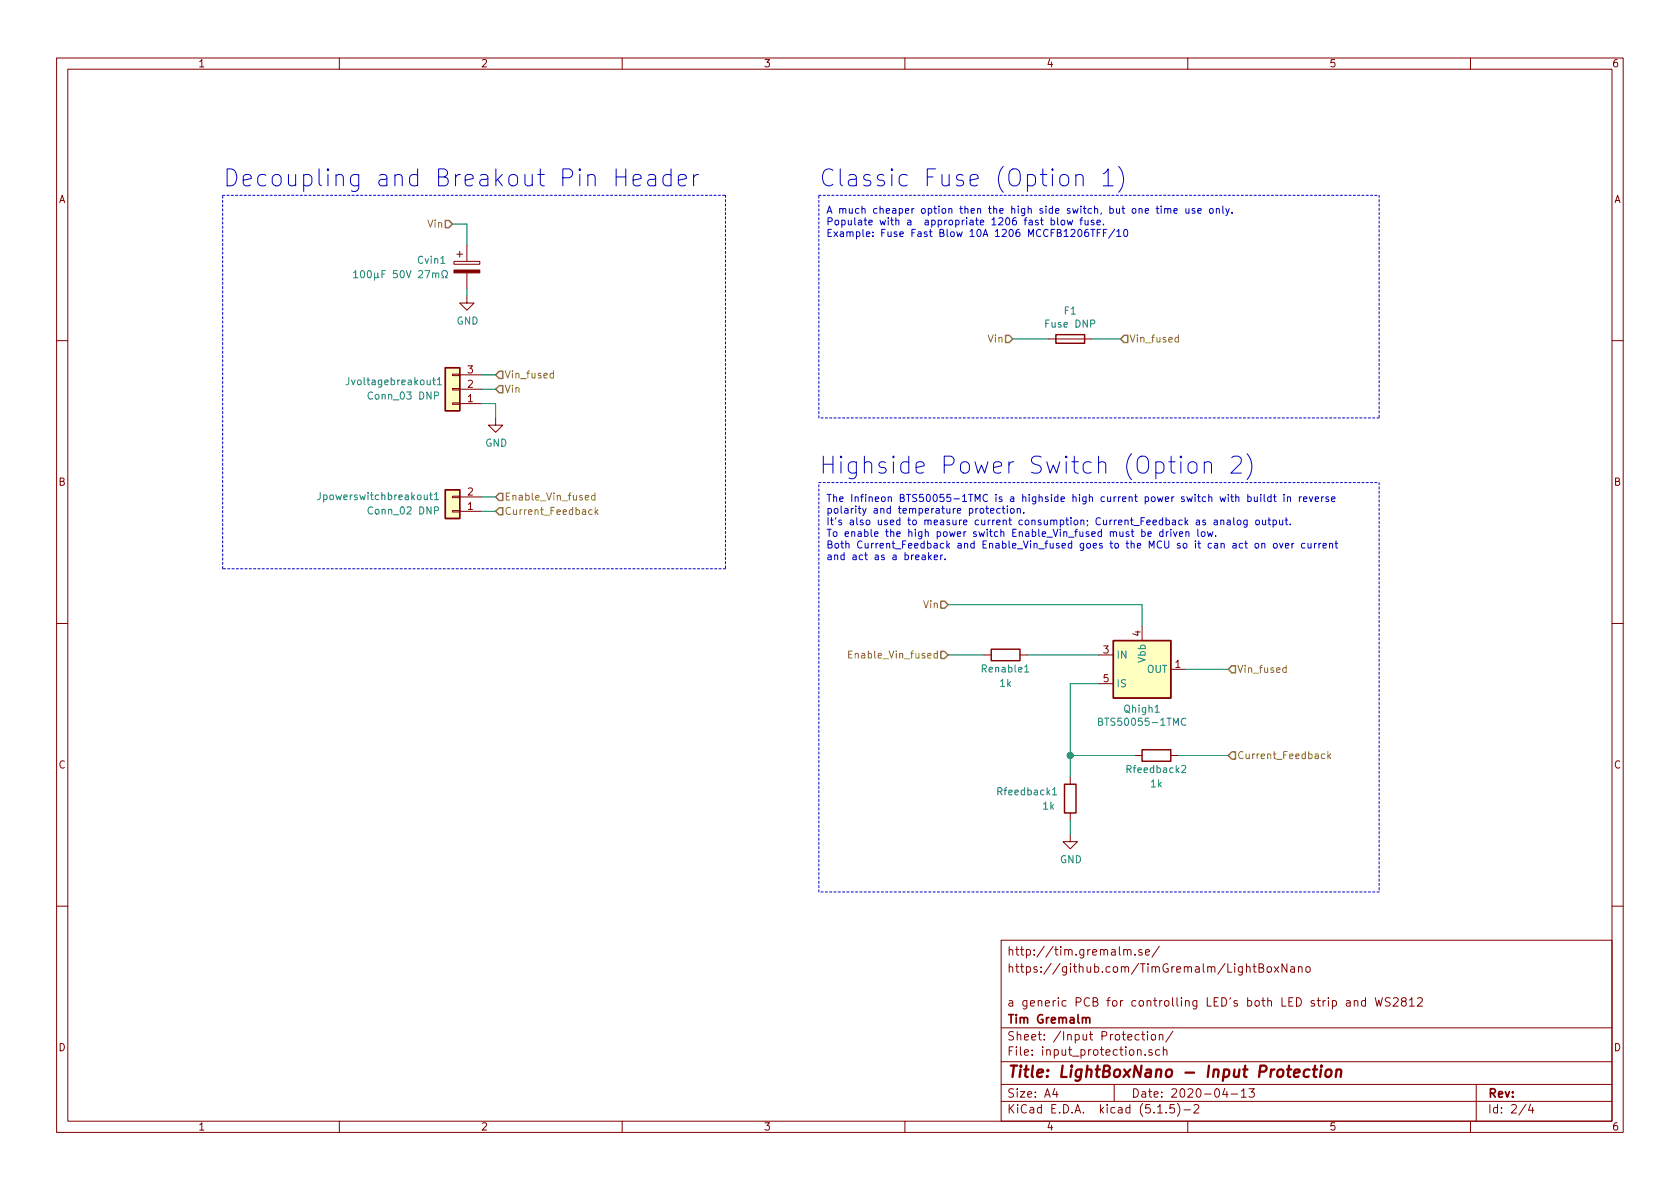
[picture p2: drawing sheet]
EESchema Schematic File Version 4
EELAYER 30 0
EELAYER END
$Descr A4 11693 8268
encoding utf-8
Sheet 2 4
Title "LightBoxNano - Input Protection"
Date "2020-04-13"
Rev ""
Comp "Tim Gremalm"
Comment1 "a generic PCB for controlling LED's both LED strip and WS2812"
Comment2 ""
Comment3 "https://github.com/TimGremalm/LightBoxNano"
Comment4 "http://tim.gremalm.se/"
$EndDescr
Text Notes 5750 1650 0    50   ~ 0
A much cheaper option then the high side switch, but one time use only.\nPopulate with a  appropriate 1206 fast blow fuse.\nExample: Fuse Fast Blow 10A 1206 MCCFB1206TFF/10
Text Notes 5700 1300 0    118  ~ 0
Classic Fuse (Option 1)
Wire Notes Line
	5700 2900 5700 1350
Wire Notes Line
	9600 2900 5700 2900
Wire Notes Line
	9600 1350 9600 2900
Wire Notes Line
	5700 1350 9600 1350
Text Notes 5750 3900 0    50   ~ 0
The Infineon BTS50055-1TMC is a highside high current power switch with buildt in reverse\npolarity and temperature protection.\nIt's also used to measure current consumption; Current_Feedback as analog output.\nTo enable the high power switch Enable_Vin_fused must be driven low.\nBoth Current_Feedback and Enable_Vin_fused goes to the MCU so it can act on over current\nand act as a breaker.
Text Notes 5700 3300 0    118  ~ 0
Highside Power Switch (Option 2)
Wire Notes Line
	5700 6200 5700 3350
Wire Notes Line
	9600 6200 5700 6200
Wire Notes Line
	9600 3350 9600 6200
Wire Notes Line
	5700 3350 9600 3350
Wire Wire Line
	6600 4550 6850 4550
Wire Wire Line
	7650 4750 7450 4750
$Comp
L Device:R Rblue?
U 1 1
P 7450 5550
AR Path="/5E8FBBFB" Ref="Rblue?"  Part="1" 
AR Path="/5EB9FA1E/5E8FBBFB" Ref="Rfeedback1"  Part="1" 
F 0 "Rfeedback1" H 7150 5600 50  0000 C CNN
F 1 "1k" H 7300 5500 50  0000 C CNN
F 2 "Resistors_SMD:R_0603_HandSoldering" V 7380 5550 50  0001 C CNN
F 3 "http://www.farnell.com/datasheets/2864159.pdf?_ga=2.208960598.599385452.1575057425-167263916.1529948031" H 7450 5550 50  0001 C CNN
F 4 "MC0100W060311K" V 7450 5550 50  0001 C CNN "Article Number"
F 5 "https://se.farnell.com/multicomp/mc0100w060311k/motst-tjockfilm-1k-1-0-063w-0603/dp/2845750" V 7450 5550 50  0001 C CNN "Seller"
	1    7450 5550
	1    0    0    -1  
$EndComp
$Comp
L power:GND #PWR?
U 1 1
P 7450 5800
AR Path="/5E8F7D36" Ref="#PWR?"  Part="1" 
AR Path="/5EB9FA1E/5E8F7D36" Ref="#PWR0117"  Part="1" 
F 0 "#PWR0117" H 7450 5550 50  0001 C CNN
F 1 "GND" H 7455 5627 50  0000 C CNN
F 2 "" H 7450 5800 50  0001 C CNN
F 3 "" H 7450 5800 50  0001 C CNN
	1    7450 5800
	1    0    0    -1  
$EndComp
Wire Wire Line
	7950 4200 7950 4350
Wire Wire Line
	8550 4650 8250 4650
$Comp
L Power_Management:BTS50055-1TMC Qhigh1
U 1 1
P 7950 4650
F 0 "Qhigh1" H 7950 4375 50  0000 C CNN
F 1 "BTS50055-1TMC" H 7950 4284 50  0000 C CNN
F 2 "TO_SOT_Packages_SMD:TO-263-7_TabPin4" H 8750 4400 50  0001 C CNN
F 3 "https://www.infineon.com/dgdl/Infineon-BTS50055-1TMC-DS-v01_00-EN.pdf?fileId=5546d4625a888733015aa9b0007235e9" H 7950 4250 50  0001 C CNN
F 4 "BTS500551TMCATMA1" H 7950 4650 50  0001 C CNN "Article Number"
F 5 "https://se.farnell.com/infineon/bts500551tmcatma1/effektbelastning-h-s-34v-to-220/dp/2480566" H 7950 4650 50  0001 C CNN "Seller"
	1    7950 4650
	1    0    0    -1  
$EndComp
Wire Wire Line
	7600 2350 7800 2350
Wire Wire Line
	7050 2350 7300 2350
$Comp
L Device:Fuse F1
U 1 1
P 7450 2350
F 0 "F1" V 7253 2350 50  0000 C CNN
F 1 "Fuse DNP" V 7344 2350 50  0000 C CNN
F 2 "Fuse_Holders_and_Fuses:Fuse_SMD1206_HandSoldering" V 7380 2350 50  0001 C CNN
F 3 "http://www.farnell.com/datasheets/2864161.pdf?_ga=2.245989188.1391520159.1585828864-167263916.1529948031" H 7450 2350 50  0001 C CNN
F 4 "MCCFB1206TFF/10" V 7450 2350 50  0001 C CNN "Article Number"
F 5 "https://se.farnell.com/multicomp/mccfb1206tff-10/s-kring-ytmont-10a-snabb-1206/dp/2850011" V 7450 2350 50  0001 C CNN "Seller"
	1    7450 2350
	0    1    1    0   
$EndComp
$Comp
L Device:CP Cvin?
U 1 1
P 3250 1850
AR Path="/5EBAC8B0" Ref="Cvin?"  Part="1" 
AR Path="/5EB9FA1E/5EBAC8B0" Ref="Cvin1"  Part="1" 
F 0 "Cvin1" H 2900 1900 50  0000 L CNN
F 1 "100µF 50V 27mΩ" H 2450 1800 50  0000 L CNN
F 2 "Capacitors_SMD:CP_Elec_10x10.5" H 3288 1700 50  0001 C CNN
F 3 "http://www.farnell.com/datasheets/2756457.pdf?_ga=2.147362935.1391520159.1585828864-167263916.1529948031" H 3250 1850 50  0001 C CNN
F 4 "A767MU107M1HLAE027" H 3250 1850 50  0001 C CNN "Article Number"
F 5 "https://se.farnell.com/kemet/a767mu107m1hlae027/kond-alu-polymer-100-f-50v-rad/dp/2614195RL" H 3250 1850 50  0001 C CNN "Seller"
	1    3250 1850
	1    0    0    -1  
$EndComp
Wire Wire Line
	3150 1550 3250 1550
Text Notes 1550 1300 0    118  ~ 0
Decoupling and Breakout Pin Header
Wire Notes Line
	1550 3950 1550 1350
Wire Notes Line
	5050 3950 1550 3950
Wire Notes Line
	5050 1350 5050 3950
Wire Notes Line
	1550 1350 5050 1350
Wire Wire Line
	3350 2800 3450 2800
Wire Wire Line
	3350 2700 3450 2700
Wire Wire Line
	3350 2600 3450 2600
Text HLabel 3150 1550 0    50   Input ~ 0
Vin
Text HLabel 7800 2350 2    50   Input ~ 0
Vin_fused
Wire Wire Line
	3450 2800 3450 2900
$Comp
L power:GND #PWR?
U 1 1
P 3450 2900
AR Path="/5EBAC8BE" Ref="#PWR?"  Part="1" 
AR Path="/5EB9FA1E/5EBAC8BE" Ref="#PWR0102"  Part="1" 
F 0 "#PWR0102" H 3450 2650 50  0001 C CNN
F 1 "GND" H 3455 2727 50  0000 C CNN
F 2 "" H 3450 2900 50  0001 C CNN
F 3 "" H 3450 2900 50  0001 C CNN
	1    3450 2900
	1    0    0    -1  
$EndComp
$Comp
L Connector_Generic:Conn_01x03 Jvoltagebreakout?
U 1 1
P 3150 2700
AR Path="/5EBAC8B8" Ref="Jvoltagebreakout?"  Part="1" 
AR Path="/5EB9FA1E/5EBAC8B8" Ref="Jvoltagebreakout1"  Part="1" 
F 0 "Jvoltagebreakout1" H 3900 2650 50  0000 R CNN
F 1 "Conn_03 DNP" H 3750 2750 50  0000 R CNN
F 2 "Pin_Headers:Pin_Header_Straight_1x03_Pitch2.54mm" H 3150 2700 50  0001 C CNN
F 3 "~" H 3150 2700 50  0001 C CNN
F 4 "" V 3150 2700 50  0001 C CNN "Article Number"
F 5 "" V 3150 2700 50  0001 C CNN "Seller"
	1    3150 2700
	-1   0    0    1   
$EndComp
Wire Wire Line
	7450 5250 7450 4750
Wire Wire Line
	7450 5250 7900 5250
Wire Wire Line
	6600 4200 7950 4200
$Comp
L power:GND #PWR?
U 1 1
P 3250 2050
AR Path="/5EAF0E74" Ref="#PWR?"  Part="1" 
AR Path="/5EB9FA1E/5EAF0E74" Ref="#PWR0127"  Part="1" 
F 0 "#PWR0127" H 3250 1800 50  0001 C CNN
F 1 "GND" H 3255 1877 50  0000 C CNN
F 2 "" H 3250 2050 50  0001 C CNN
F 3 "" H 3250 2050 50  0001 C CNN
	1    3250 2050
	1    0    0    -1  
$EndComp
Wire Wire Line
	3250 1550 3250 1700
Wire Wire Line
	3250 2000 3250 2050
Text HLabel 6600 4550 0    50   Input ~ 0
Enable_Vin_fused
Text HLabel 8550 5250 2    50   Input ~ 0
Current_Feedback
Text HLabel 8550 4650 2    50   Input ~ 0
Vin_fused
Text HLabel 6600 4200 0    50   Input ~ 0
Vin
Text HLabel 3450 2600 2    50   Input ~ 0
Vin_fused
Text HLabel 3450 2700 2    50   Input ~ 0
Vin
Text HLabel 7050 2350 0    50   Input ~ 0
Vin
$Comp
L Connector_Generic:Conn_01x02 Jvoltagebreakout?
U 1 1
P 3150 3550
AR Path="/5EBEADFB" Ref="Jvoltagebreakout?"  Part="1" 
AR Path="/5EB9FA1E/5EBEADFB" Ref="Jpowerswitchbreakout1"  Part="1" 
F 0 "Jpowerswitchbreakout1" H 4100 3450 50  0000 R CNN
F 1 "Conn_02 DNP" H 3750 3550 50  0000 R CNN
F 2 "Pin_Headers:Pin_Header_Straight_1x02_Pitch2.54mm" H 3150 3550 50  0001 C CNN
F 3 "~" H 3150 3550 50  0001 C CNN
F 4 "" V 3150 3550 50  0001 C CNN "Article Number"
F 5 "" V 3150 3550 50  0001 C CNN "Seller"
	1    3150 3550
	-1   0    0    1   
$EndComp
Text HLabel 3450 3450 2    50   Input ~ 0
Enable_Vin_fused
Text HLabel 3450 3550 2    50   Input ~ 0
Current_Feedback
Wire Wire Line
	3350 3450 3450 3450
Wire Wire Line
	3350 3550 3450 3550
Wire Wire Line
	7450 5250 7450 5400
Connection ~ 7450 5250
Wire Wire Line
	7450 5800 7450 5700
$Comp
L Device:R Rblue?
U 1 1
P 8050 5250
AR Path="/5EE51EAD" Ref="Rblue?"  Part="1" 
AR Path="/5EB9FA1E/5EE51EAD" Ref="Rfeedback2"  Part="1" 
F 0 "Rfeedback2" V 7950 5250 50  0000 C CNN
F 1 "1k" V 7850 5250 50  0000 C CNN
F 2 "Resistors_SMD:R_0603_HandSoldering" V 7980 5250 50  0001 C CNN
F 3 "http://www.farnell.com/datasheets/2864159.pdf?_ga=2.208960598.599385452.1575057425-167263916.1529948031" H 8050 5250 50  0001 C CNN
F 4 "MC0100W060311K" V 8050 5250 50  0001 C CNN "Article Number"
F 5 "https://se.farnell.com/multicomp/mc0100w060311k/motst-tjockfilm-1k-1-0-063w-0603/dp/2845750" V 8050 5250 50  0001 C CNN "Seller"
	1    8050 5250
	0    -1   -1   0   
$EndComp
Wire Wire Line
	8200 5250 8550 5250
$Comp
L Device:R Rblue?
U 1 1
P 7000 4550
AR Path="/5EEFA5CB" Ref="Rblue?"  Part="1" 
AR Path="/5EB9FA1E/5EEFA5CB" Ref="Renable1"  Part="1" 
F 0 "Renable1" V 6900 4550 50  0000 C CNN
F 1 "1k" V 6800 4550 50  0000 C CNN
F 2 "Resistors_SMD:R_0603_HandSoldering" V 6930 4550 50  0001 C CNN
F 3 "http://www.farnell.com/datasheets/2864159.pdf?_ga=2.208960598.599385452.1575057425-167263916.1529948031" H 7000 4550 50  0001 C CNN
F 4 "MC0100W060311K" V 7000 4550 50  0001 C CNN "Article Number"
F 5 "https://se.farnell.com/multicomp/mc0100w060311k/motst-tjockfilm-1k-1-0-063w-0603/dp/2845750" V 7000 4550 50  0001 C CNN "Seller"
	1    7000 4550
	0    -1   -1   0   
$EndComp
Wire Wire Line
	7150 4550 7650 4550
$EndSCHEMATC
